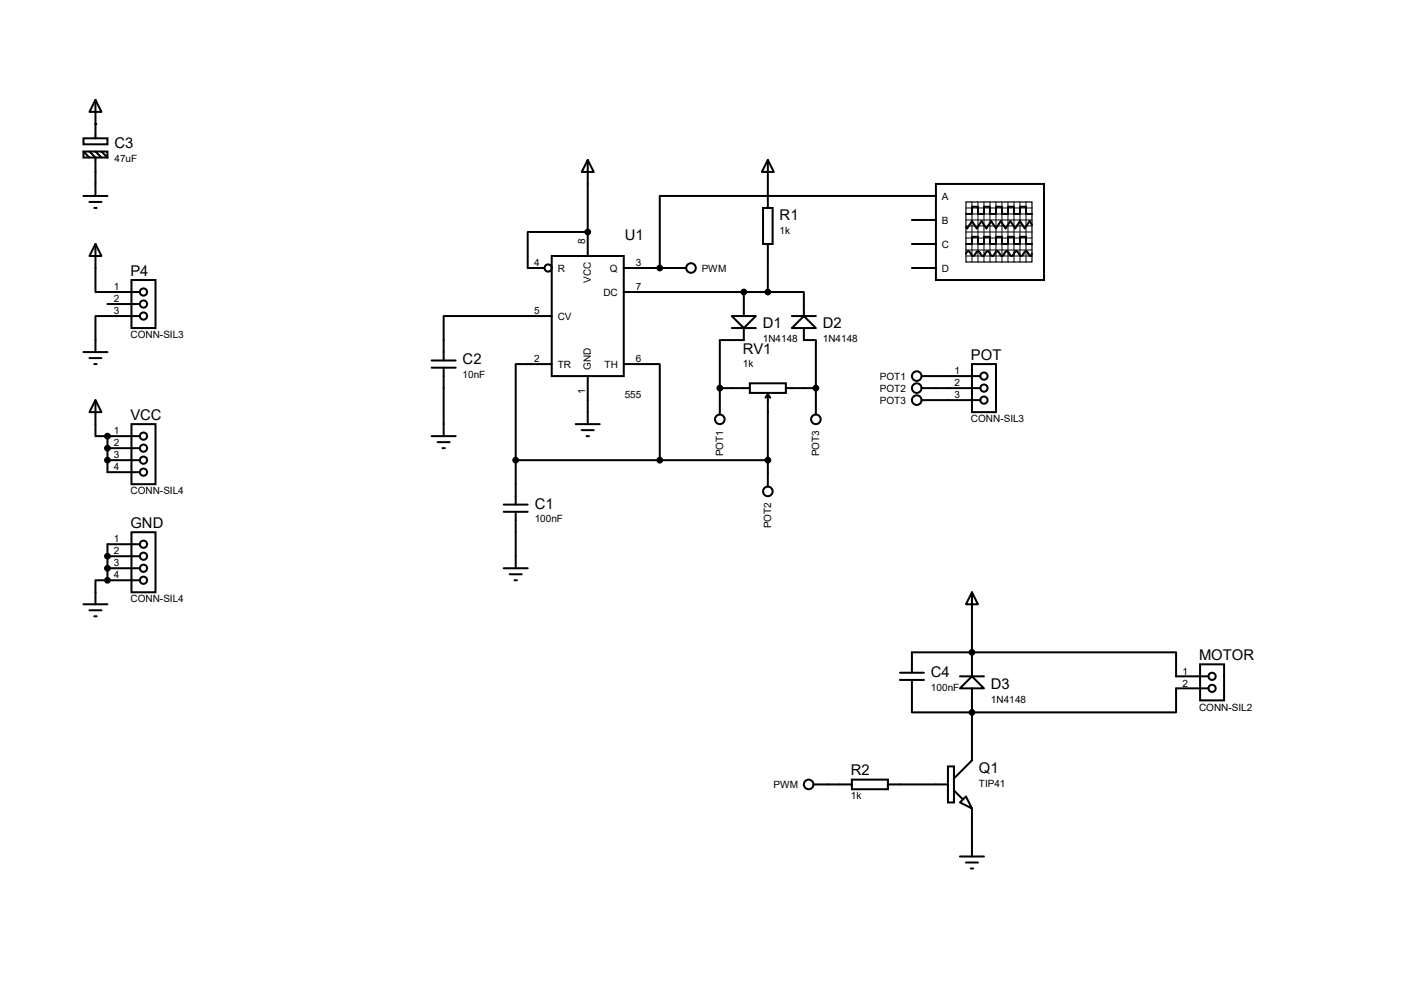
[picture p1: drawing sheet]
<svg xmlns="http://www.w3.org/2000/svg" width="297mm" height="210mm" viewBox="0 0 297 210" stroke-linecap="round" stroke-linejoin="round" font-family="sans-serif">
<g fill="none" stroke="#000" stroke-width=".42">
<path d="M17.7 29.3h5v1.2h-5zM17.7 32h5v1.3h-5zM17.7 32l1.2 1.3M18.9 32l1.3 1.3v8.1M20.2 21.1l1.3 2.6h-2.6zM20.2 21.1v8.2M20.2 32l1.3 1.3M21.5 32l1.2 1.3M124.3 33.8l1.3 2.6h-2.5zM124.3 33.8v20.3M162.4 33.8l1.3 2.6h-2.5zM162.4 33.8v10.2"/>
<path d="M198 38.9h22.9v20.3h-22.9zM17.7 41.4h5M18.9 42.7h2.6M19.9 44h.5M20.2 51.6l1.3 2.5h-2.6zM20.2 51.6v10.2h9.4M27.8 59.2h5.1v10.2h-5.1zM116.7 54.1h15.3v25.4h-15.3zM124.3 49.1h-12.7v7.6h3.6M132 56.7h13.2M161.4 44h2v7.6h-2zM162.4 51.6v10.2"/>
<path d="M192.9 56.7h5.1M192.9 51.6h5.1M192.9 46.5h5.1M198 41.4h-58.4v15.3M204.3 53.6l.6-.5 1 1 1-1 1 1 1-1 1 1 1-1 1.1 1 1-1 1 1 1-1 1 1 1-1 1.1 1 .2-.5M204.3 45.3h1.3v-1.6h1.3v1.6h1.3v-1.6h1.2v1.6h1.3v-1.6h1.3v1.6h1.2v-1.6h1.3v1.6h1.3v-1.6h1.2v1.6h1.3M204.3 51.6h1.3v-1.5h1.3v1.5h1.3v-1.5h1.2v1.5h1.3v-1.5h1.3v1.5h1.2v-1.5h1.3v1.5h1.3v-1.5h1.2v1.5h1.3M218.3 47.5l-.5-.7-1 1.5-1-1.5-1 1.5-1.1-1.5-1 1.5-1-1.5-1 1.5-1-1.5-1 1.5-1.1-1.5-1 1.5-1-1.5-1 1.5-.3-.3M17.7 74.5h5M18.9 75.7h2.6M19.9 77h.5M22.7 64.3h6.9"/>
<path d="M29.6 66.8h-9.4v7.7M91.3 76.2h5.1M91.3 77.8h5.1M93.9 77.8v14.4M116.7 77h-7.6v20.3M116.7 66.8h-22.8v9.4M124.3 79.5v10.2M132 77h7.6v20.3M132 61.8h30.4M154.8 66.8h5.1l-2.5 2.6zM154.8 69.4h5.1M157.4 69.4v2.5h-5.1v10.2"/>
<path d="M157.4 61.8v5M162.4 61.8h7.7v5M167.5 66.8h5.1M170.1 66.8l2.5 2.6h-5.1zM170.1 69.4v2.5h2.5v10.2M194.9 79.5h12.5M205.6 77h5.1v10.2h-5.1zM20.2 84.6l1.3 2.6h-2.6zM20.2 84.6v7.6h2.5M22.7 97.3h6.9M22.7 92.2v7.7h6.9M22.7 92.2h6.9"/>
<path d="M22.7 94.8h6.9M27.8 89.7h5.1v12.7h-5.1zM91.3 92.2h5.1M92.6 93.5h2.5M93.6 94.8h.5M109.1 97.3v9.4M109.1 97.3h53.3M121.8 89.7h5.1M123.1 91h2.5M124.1 92.2h.5M152.3 82.1h6.3M152.3 82.1v5.6"/>
<path d="M158.6 81.1h7.6v2h-7.6zM162.4 83.4v19.5M162.4 83.4l-.5 .7M162.4 83.4l.5 .7M166.2 82.1h6.4M172.6 82.1v5.6M194.9 82.1h12.5M194.9 84.6h12.5M22.7 117.6h6.9M27.8 112.6h5.1v12.7h-5.1zM29.6 115.1h-6.9v7.6M106.6 106.7h5"/>
<path d="M106.6 108.2h5M109.1 108.2v12M17.7 127.8h5M18.9 129.1h2.6M19.9 130.3h.5M22.7 122.7h-2.5v5.1M22.7 120.2h6.9M22.7 122.7h6.9M106.6 120.2h5M107.8 121.5h2.6M108.8 122.7h.5M205.6 125.3l1.3 2.5h-2.6z"/>
<path d="M205.6 125.3v17.7M190.4 142.3h5.1M190.4 143.8h5.1M192.9 142.3v-4.3h55.9v5h6.9M192.9 143.8v6.9h55.9v-5.1h6.9M203.1 143h5.1M205.6 143l2.6 2.6h-5.1zM205.6 145.6v15.2l-3.8 3.8M253.9 140.5h5.1v7.6h-5.1zM172.1 165.9h8.1M180.2 164.9h7.6v2h-7.6zM187.8 165.9h12.7"/>
<path d="M200.5 162.1h1.3v7.6h-1.3zM201.8 167.2l1.8 1.8M203.1 169.7l1.2-1.3 1.3 2.6zM205.6 171v10.1M203.1 181.1h5.1M204.3 182.4h2.6M205.4 183.7h.5"/>
<circle cx="116" cy="56.7" r=".76"/>
<circle cx="146.2" cy="56.7" r="1.02"/>
<circle cx="30.4" cy="61.8" r=".76"/>
<circle cx="30.4" cy="64.3" r=".76"/>
<circle cx="30.4" cy="66.8" r=".76"/>
<circle cx="193.9" cy="79.5" r="1.02"/>
<circle cx="208.2" cy="79.5" r=".76"/>
<circle cx="30.4" cy="92.2" r=".76"/>
<circle cx="30.4" cy="97.3" r=".76"/>
<circle cx="30.4" cy="99.9" r=".76"/>
<circle cx="30.4" cy="94.8" r=".76"/>
<circle cx="152.3" cy="88.7" r="1.02"/>
<circle cx="172.6" cy="88.7" r="1.02"/>
<circle cx="193.9" cy="84.6" r="1.02"/>
<circle cx="193.9" cy="82.1" r="1.02"/>
<circle cx="208.2" cy="84.6" r=".76"/>
<circle cx="208.2" cy="82.1" r=".76"/>
<circle cx="30.4" cy="115.1" r=".76"/>
<circle cx="30.4" cy="117.6" r=".76"/>
<circle cx="162.4" cy="103.9" r="1.02"/>
<circle cx="30.4" cy="122.7" r=".76"/>
<circle cx="30.4" cy="120.2" r=".76"/>
<circle cx="256.4" cy="145.6" r=".76"/>
<circle cx="256.4" cy="143" r=".76"/>
<circle cx="171.1" cy="165.9" r="1.02"/>
</g>
<g fill="#000">
<circle cx="20.2" cy="26.2" r=".21"/>
<circle cx="124.3" cy="49.1" r=".21"/>
<circle cx="22.7" cy="97.3" r=".21"/>
<circle cx="22.7" cy="94.8" r=".21"/>
<circle cx="22.7" cy="92.2" r=".21"/>
<circle cx="22.7" cy="117.6" r=".21"/>
<circle cx="22.7" cy="120.2" r=".21"/>
<circle cx="22.7" cy="122.7" r=".21"/>
</g>
<g fill="#000" stroke="#000" stroke-width=".42">
<circle cx="124.3" cy="49.1" r=".51"/>
<circle cx="139.6" cy="56.7" r=".51"/>
<circle cx="157.4" cy="61.8" r=".51"/>
<circle cx="162.4" cy="61.8" r=".51"/>
<circle cx="22.7" cy="97.3" r=".51"/>
<circle cx="22.7" cy="92.2" r=".51"/>
<circle cx="22.7" cy="94.8" r=".51"/>
<circle cx="109.1" cy="97.3" r=".51"/>
<circle cx="139.6" cy="97.3" r=".51"/>
<circle cx="152.3" cy="82.1" r=".51"/>
<circle cx="162.4" cy="97.3" r=".51"/>
<circle cx="172.6" cy="82.1" r=".51"/>
<circle cx="22.7" cy="117.6" r=".51"/>
<circle cx="22.7" cy="120.2" r=".51"/>
<circle cx="22.7" cy="122.7" r=".51"/>
<circle cx="205.6" cy="138" r=".51"/>
<circle cx="205.6" cy="150.7" r=".51"/>
</g>
<path d="M204.3 42.7h14v12.7h-14z" fill="none" stroke="#000" stroke-width=".25"/>
<g fill="none" stroke="#000" stroke-width=".21">
<path d="M204.3 46.5h14.1M204.3 44h14.1M204.3 45.3h14.1M204.3 47.8h14.1M204.3 50.3h14.1M204.3 51.6h14.1M204.3 52.9h14.1M204.3 54.1h14.1M204.3 49.1h14.1M205.6 42.7l.1 12.7M206.9 42.7v12.7M208.2 42.7v12.7"/>
<path d="M209.4 42.7l.1 12.7M210.7 42.7v12.7M212 42.7v12.7M213.2 42.7l.1 12.7M214.5 42.7v12.7M215.8 42.7v12.7M217 42.7l.1 12.7"/>
</g>
<g font-size="3.1">
<text x="24.2" y="31.4">C3</text>
<text x="164.9" y="46.6">R1</text>
<text x="132.2" y="50.7">U1</text>
<text x="27.6" y="58.3">P4</text>
<text x="161.4" y="69.5">D1</text>
<text x="174.1" y="69.5">D2</text>
<text x="97.9" y="77.1">C2</text>
<text x="157.1" y="74.8">RV1</text>
<text x="205.4" y="76.1">POT</text>
<text x="27.6" y="88.8">VCC</text>
<text x="113.1" y="107.6">C1</text>
<text x="27.6" y="111.7">GND</text>
<text x="196.9" y="143.1">C4</text>
<text x="253.7" y="139.6">MOTOR</text>
<text x="209.6" y="145.7">D3</text>
<text x="180" y="164">R2</text>
<text x="207.1" y="163.4">Q1</text>
</g>
<g font-size="2.1">
<text x="24.2" y="34.3">47uF</text>
<text x="199.3" y="42.2">A</text>
<text x="199.3" y="47.3">B</text>
<text x="123.8" y="51.6" transform="rotate(-90 123.8 51.6)">8</text>
<text x="164.9" y="49.5">1k</text>
<text x="199.3" y="52.4">C</text>
<text x="113" y="56.3">4</text>
<text x="118" y="57.4">R</text>
<text x="125" y="59.9" transform="rotate(-90 125 59.9)">VCC</text>
<text x="129" y="57.4">Q</text>
<text x="134.5" y="56.3">3</text>
<text x="148.5" y="57.4">PWM</text>
<text x="199.3" y="57.4">D</text>
<text x="24.1" y="61.4">1</text>
<text x="24.1" y="63.9">2</text>
<text x="127.6" y="62.5">DC</text>
<text x="134.5" y="61.4">7</text>
<text x="24.1" y="66.5">3</text>
<text x="27.6" y="71.5">CONN-SIL3</text>
<text x="113" y="66.5">5</text>
<text x="118" y="67.6">CV</text>
<text x="113" y="76.6">2</text>
<text x="118" y="77.8">TR</text>
<text x="127.9" y="77.8">TH</text>
<text x="134.5" y="76.6">6</text>
<text x="157.1" y="77.7">1k</text>
<text x="161.4" y="72.4">1N4148</text>
<text x="174.1" y="72.4">1N4148</text>
<text x="97.9" y="80">10nF</text>
<text x="123.8" y="83.3" transform="rotate(-90 123.8 83.3)">1</text>
<text x="125" y="78.3" transform="rotate(-90 125 78.3)">GND</text>
<text x="186.1" y="82.8">POT2</text>
<text x="186.1" y="80.3">POT1</text>
<text x="201.9" y="79.2">1</text>
<text x="201.9" y="81.7">2</text>
<text x="132.2" y="84.2">555</text>
<text x="186.1" y="85.4">POT3</text>
<text x="201.9" y="84.2">3</text>
<text x="205.4" y="89.3">CONN-SIL3</text>
<text x="24.1" y="91.9">1</text>
<text x="24.1" y="94.4">2</text>
<text x="24.1" y="96.9">3</text>
<text x="24.1" y="99.5">4</text>
<text x="152.9" y="96.5" transform="rotate(-90 152.9 96.5)">POT1</text>
<text x="173.3" y="96.5" transform="rotate(-90 173.3 96.5)">POT3</text>
<text x="27.6" y="104.6">CONN-SIL4</text>
<text x="113.1" y="110.5">100nF</text>
<text x="163.1" y="111.7" transform="rotate(-90 163.1 111.7)">POT2</text>
<text x="24.1" y="114.7">1</text>
<text x="24.1" y="117.3">2</text>
<text x="24.1" y="119.8">3</text>
<text x="24.1" y="122.3">4</text>
<text x="27.6" y="127.4">CONN-SIL4</text>
<text x="250.1" y="142.7">1</text>
<text x="196.9" y="146">100nF</text>
<text x="209.6" y="148.6">1N4148</text>
<text x="250.1" y="145.2">2</text>
<text x="253.7" y="150.3">CONN-SIL2</text>
<text x="163.7" y="166.7">PWM</text>
<text x="207.1" y="166.4">TIP41</text>
<text x="180" y="169.1">1k</text>
</g>
</svg>
